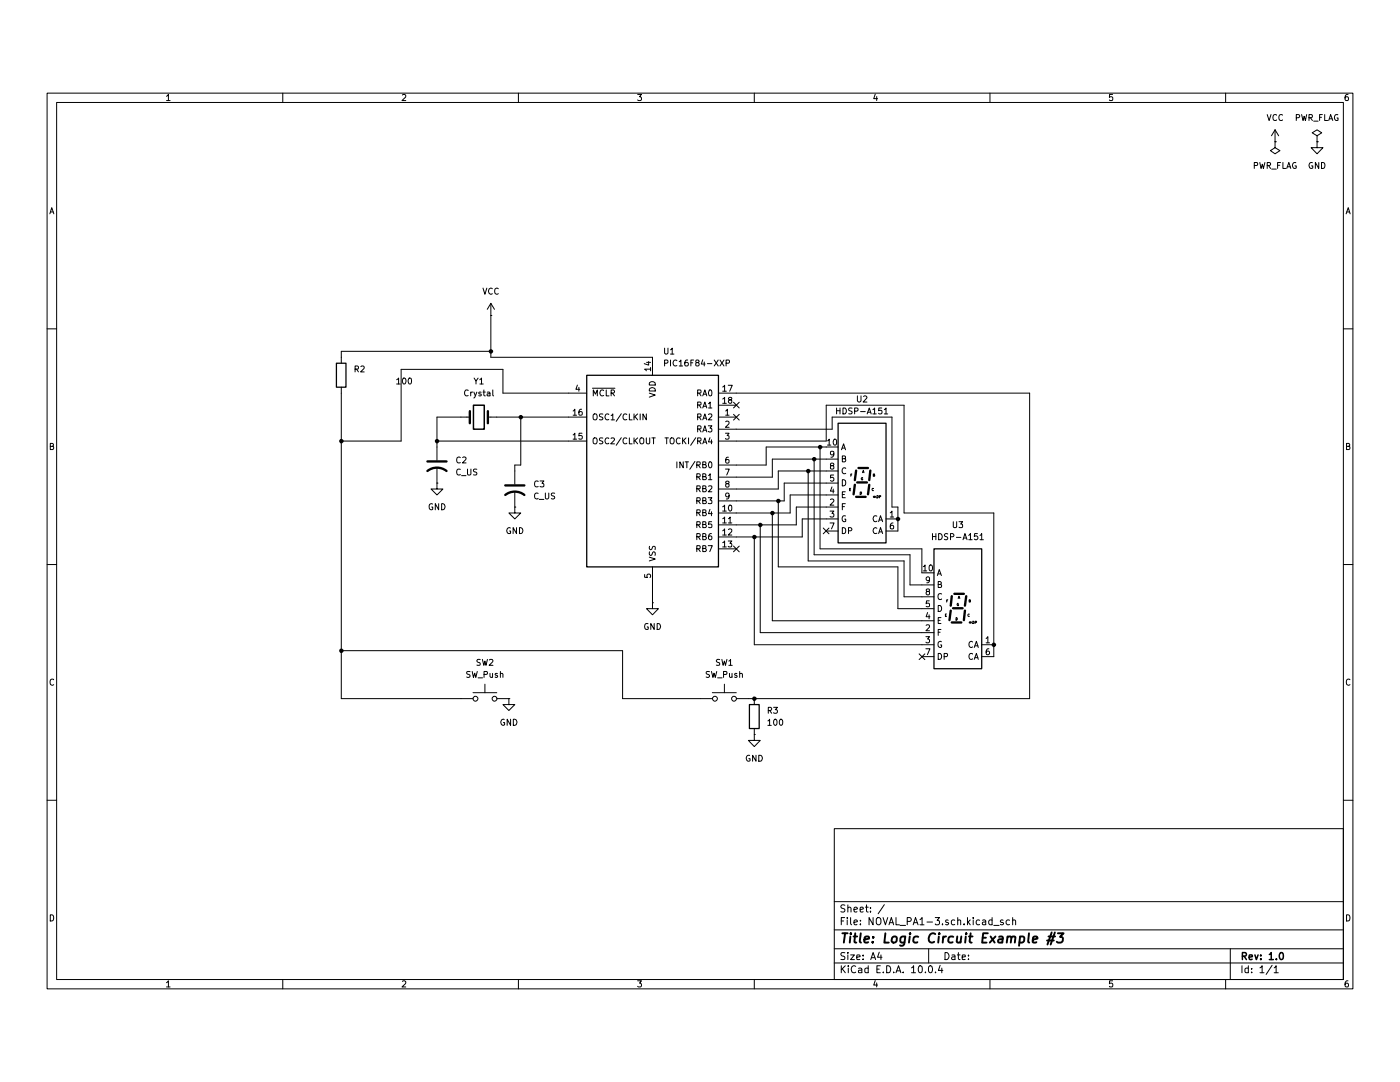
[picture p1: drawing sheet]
(kicad_sch
 (version 20260306)
 (generator "eeschema")
 (generator_version "10.0")
 (paper "A4")
 (title_block
  (title "Logic Circuit Example #3")
  (rev "1.0"))
 (lib_symbols
  (symbol "Device:C_US"
   (pin_numbers (hide yes))
   (pin_names
    (offset 0.254) (hide yes)) (exclude_from_sim no) (in_bom yes) (on_board yes)
   (in_pos_files yes)
   (duplicate_pin_numbers_are_jumpers no)
   (property "Reference" "C" (at 0.635 2.54 0) (show_name no) (do_not_autoplace no) (effects (font (size 1.27 1.27)) (justify left)))
   (property "Value" "C_US" (at 0.635 -2.54 0) (show_name no) (do_not_autoplace no) (effects (font (size 1.27 1.27)) (justify left)))
   (property "Footprint" "" (at 0 0 0) (show_name no) (do_not_autoplace no) (hide yes) (effects (font (size 1.27 1.27))))
   (property "Datasheet" "" (at 0 0 0) (show_name no) (do_not_autoplace no) (hide yes) (effects (font (size 1.27 1.27))))
   (property "Description" "capacitor, US symbol" (at 0 0 0) (show_name no) (do_not_autoplace no) (hide yes) (effects (font (size 1.27 1.27))))
   (symbol "C_US_0_1"
    (polyline (pts (xy -2.032 0.762) (xy 2.032 0.762)) (stroke (width 0.508) (type default)) (fill (type none)))
    (arc (start -2.032 -1.27) (mid 0 -0.5572) (end 2.032 -1.27) (stroke (width 0.508) (type default)) (fill (type none))))
   (symbol "C_US_1_1"
    (pin passive line (at 0 3.81 270) (length 2.794) (name "" (effects (font (size 1.27 1.27)))) (number "1" (effects (font (size 1.27 1.27)))))
    (pin passive line (at 0 -3.81 90) (length 3.302) (name "" (effects (font (size 1.27 1.27)))) (number "2" (effects (font (size 1.27 1.27))))))
   (embedded_fonts no))
  (symbol "Device:Crystal"
   (pin_numbers (hide yes))
   (pin_names
    (offset 1.016) (hide yes)) (exclude_from_sim no) (in_bom yes) (on_board yes)
   (in_pos_files yes)
   (duplicate_pin_numbers_are_jumpers no)
   (property "Reference" "Y" (at 0 3.81 0) (show_name no) (do_not_autoplace no) (effects (font (size 1.27 1.27))))
   (property "Value" "Crystal" (at 0 -3.81 0) (show_name no) (do_not_autoplace no) (effects (font (size 1.27 1.27))))
   (property "Footprint" "" (at 0 0 0) (show_name no) (do_not_autoplace no) (hide yes) (effects (font (size 1.27 1.27))))
   (property "Datasheet" "" (at 0 0 0) (show_name no) (do_not_autoplace no) (hide yes) (effects (font (size 1.27 1.27))))
   (property "Description" "Two pin crystal" (at 0 0 0) (show_name no) (do_not_autoplace no) (hide yes) (effects (font (size 1.27 1.27))))
   (symbol "Crystal_0_1"
    (polyline (pts (xy -2.54 0) (xy -1.905 0)) (stroke (width 0) (type default)) (fill (type none)))
    (polyline (pts (xy -1.905 -1.27) (xy -1.905 1.27)) (stroke (width 0.508) (type default)) (fill (type none)))
    (rectangle (start -1.143 2.54) (end 1.143 -2.54) (stroke (width 0.3048) (type default)) (fill (type none)))
    (polyline (pts (xy 1.905 -1.27) (xy 1.905 1.27)) (stroke (width 0.508) (type default)) (fill (type none)))
    (polyline (pts (xy 2.54 0) (xy 1.905 0)) (stroke (width 0) (type default)) (fill (type none))))
   (symbol "Crystal_1_1"
    (pin passive line (at -3.81 0 0) (length 1.27) (name "1" (effects (font (size 1.27 1.27)))) (number "1" (effects (font (size 1.27 1.27)))))
    (pin passive line (at 3.81 0 180) (length 1.27) (name "2" (effects (font (size 1.27 1.27)))) (number "2" (effects (font (size 1.27 1.27))))))
   (embedded_fonts no))
  (symbol "Device:R"
   (pin_numbers (hide yes))
   (pin_names
    (offset 0)) (exclude_from_sim no) (in_bom yes) (on_board yes)
   (in_pos_files yes)
   (duplicate_pin_numbers_are_jumpers no)
   (property "Reference" "R" (at 2.032 0 90) (show_name no) (do_not_autoplace no) (effects (font (size 1.27 1.27))))
   (property "Value" "R" (at 0 0 90) (show_name no) (do_not_autoplace no) (effects (font (size 1.27 1.27))))
   (property "Footprint" "" (at -1.778 0 90) (show_name no) (do_not_autoplace no) (hide yes) (effects (font (size 1.27 1.27))))
   (property "Datasheet" "" (at 0 0 0) (show_name no) (do_not_autoplace no) (hide yes) (effects (font (size 1.27 1.27))))
   (property "Description" "Resistor" (at 0 0 0) (show_name no) (do_not_autoplace no) (hide yes) (effects (font (size 1.27 1.27))))
   (symbol "R_0_1"
    (rectangle (start -1.016 -2.54) (end 1.016 2.54) (stroke (width 0.254) (type default)) (fill (type none))))
   (symbol "R_1_1"
    (pin passive line (at 0 3.81 270) (length 1.27) (name "" (effects (font (size 1.27 1.27)))) (number "1" (effects (font (size 1.27 1.27)))))
    (pin passive line (at 0 -3.81 90) (length 1.27) (name "" (effects (font (size 1.27 1.27)))) (number "2" (effects (font (size 1.27 1.27))))))
   (embedded_fonts no))
  (symbol "Display_Character:HDSP-A151" (exclude_from_sim no) (in_bom yes) (on_board yes)
   (in_pos_files yes)
   (duplicate_pin_numbers_are_jumpers no)
   (property "Reference" "U" (at -3.81 13.97 0) (show_name no) (do_not_autoplace no) (effects (font (size 1.27 1.27))))
   (property "Value" "HDSP-A151" (at 6.35 13.97 0) (show_name no) (do_not_autoplace no) (effects (font (size 1.27 1.27))))
   (property "Footprint" "Display_7Segment:HDSP-A151" (at 0 -13.97 0) (show_name no) (do_not_autoplace no) (hide yes) (effects (font (size 1.27 1.27))))
   (property "Datasheet" "https://docs.broadcom.com/docs/AV02-2553EN" (at -12.7 13.97 0) (show_name no) (do_not_autoplace no) (hide yes) (effects (font (size 1.27 1.27))))
   (property "Description" "One digit 7 segment red, common anode" (at 0 0 0) (show_name no) (do_not_autoplace no) (hide yes) (effects (font (size 1.27 1.27))))
   (symbol "HDSP-A151_1_0"
    (text "E" (at -2.54 -1.397 0) (effects (font (size 0.508 0.508))))
    (text "F" (at -2.286 1.651 0) (effects (font (size 0.508 0.508))))
    (text "D" (at -0.254 -2.159 0) (effects (font (size 0.508 0.508))))
    (text "G" (at 0 0.889 0) (effects (font (size 0.508 0.508))))
    (text "A" (at 0.254 2.413 0) (effects (font (size 0.508 0.508))))
    (text "C" (at 2.286 -1.397 0) (effects (font (size 0.508 0.508))))
    (text "B" (at 2.54 1.651 0) (effects (font (size 0.508 0.508))))
    (text "DP" (at 3.556 -2.921 0) (effects (font (size 0.508 0.508)))))
   (symbol "HDSP-A151_1_1"
    (rectangle (start -5.08 12.7) (end 5.08 -12.7) (stroke (width 0.254) (type default)) (fill (type background)))
    (polyline (pts (xy -1.524 -0.381) (xy -1.778 -2.413)) (stroke (width 0.508) (type default)) (fill (type none)))
    (polyline (pts (xy -1.27 2.667) (xy -1.524 0.635)) (stroke (width 0.508) (type default)) (fill (type none)))
    (polyline (pts (xy -1.27 -2.921) (xy 0.762 -2.921)) (stroke (width 0.508) (type default)) (fill (type none)))
    (polyline (pts (xy -1.016 0.127) (xy 1.016 0.127)) (stroke (width 0.508) (type default)) (fill (type none)))
    (polyline (pts (xy -0.762 3.175) (xy 1.27 3.175)) (stroke (width 0.508) (type default)) (fill (type none)))
    (polyline (pts (xy 1.524 -0.381) (xy 1.27 -2.413)) (stroke (width 0.508) (type default)) (fill (type none)))
    (polyline (pts (xy 1.778 2.667) (xy 1.524 0.635)) (stroke (width 0.508) (type default)) (fill (type none)))
    (polyline (pts (xy 2.54 -2.921) (xy 2.54 -2.921)) (stroke (width 0.508) (type default)) (fill (type none)))
    (pin input line (at 7.62 -7.62 180) (length 2.54) (name "CA" (effects (font (size 1.27 1.27)))) (number "1" (effects (font (size 1.27 1.27)))))
    (pin input line (at -7.62 -5.08 0) (length 2.54) (name "F" (effects (font (size 1.27 1.27)))) (number "2" (effects (font (size 1.27 1.27)))))
    (pin input line (at -7.62 -7.62 0) (length 2.54) (name "G" (effects (font (size 1.27 1.27)))) (number "3" (effects (font (size 1.27 1.27)))))
    (pin input line (at -7.62 -2.54 0) (length 2.54) (name "E" (effects (font (size 1.27 1.27)))) (number "4" (effects (font (size 1.27 1.27)))))
    (pin input line (at -7.62 0 0) (length 2.54) (name "D" (effects (font (size 1.27 1.27)))) (number "5" (effects (font (size 1.27 1.27)))))
    (pin input line (at 7.62 -10.16 180) (length 2.54) (name "CA" (effects (font (size 1.27 1.27)))) (number "6" (effects (font (size 1.27 1.27)))))
    (pin input line (at -7.62 -10.16 0) (length 2.54) (name "DP" (effects (font (size 1.27 1.27)))) (number "7" (effects (font (size 1.27 1.27)))))
    (pin input line (at -7.62 2.54 0) (length 2.54) (name "C" (effects (font (size 1.27 1.27)))) (number "8" (effects (font (size 1.27 1.27)))))
    (pin input line (at -7.62 5.08 0) (length 2.54) (name "B" (effects (font (size 1.27 1.27)))) (number "9" (effects (font (size 1.27 1.27)))))
    (pin input line (at -7.62 7.62 0) (length 2.54) (name "A" (effects (font (size 1.27 1.27)))) (number "10" (effects (font (size 1.27 1.27))))))
   (embedded_fonts no))
  (symbol "MCU_Microchip_PIC16:PIC16F84-XXP"
   (pin_names
    (offset 1.016)) (exclude_from_sim no) (in_bom yes) (on_board yes)
   (in_pos_files yes)
   (duplicate_pin_numbers_are_jumpers no)
   (property "Reference" "U" (at 2.54 22.86 0) (show_name no) (do_not_autoplace no) (effects (font (size 1.27 1.27)) (justify left)))
   (property "Value" "PIC16F84-XXP" (at 2.54 20.32 0) (show_name no) (do_not_autoplace no) (effects (font (size 1.27 1.27)) (justify left)))
   (property "Footprint" "" (at 0 0 0) (show_name no) (do_not_autoplace no) (hide yes) (effects (font (size 1.27 1.27)
    (italic yes))))
   (property "Datasheet" "http://ww1.microchip.com/downloads/en/DeviceDoc/30430c.pdf" (at 0 0 0) (show_name no) (do_not_autoplace no) (hide yes) (effects (font (size 1.27 1.27))))
   (property "Description" "PIC16F84, 1K Flash, 68B SRAM, 64B EEPROM, DIP18" (at 0 0 0) (show_name no) (do_not_autoplace no) (hide yes) (effects (font (size 1.27 1.27))))
   (symbol "PIC16F84-XXP_0_1"
    (rectangle (start -13.97 19.05) (end 13.97 -21.59) (stroke (width 0.254) (type default)) (fill (type background))))
   (symbol "PIC16F84-XXP_1_1"
    (pin bidirectional line (at 17.78 10.16 180) (length 3.81) (name "RA2" (effects (font (size 1.27 1.27)))) (number "1" (effects (font (size 1.27 1.27)))))
    (pin bidirectional line (at 17.78 7.62 180) (length 3.81) (name "RA3" (effects (font (size 1.27 1.27)))) (number "2" (effects (font (size 1.27 1.27)))))
    (pin bidirectional line (at 17.78 5.08 180) (length 3.81) (name "TOCKI/RA4" (effects (font (size 1.27 1.27)))) (number "3" (effects (font (size 1.27 1.27)))))
    (pin input line (at -17.78 15.24 0) (length 3.81) (name "~{MCLR}" (effects (font (size 1.27 1.27)))) (number "4" (effects (font (size 1.27 1.27)))))
    (pin power_in line (at 0 -25.4 90) (length 3.81) (name "VSS" (effects (font (size 1.27 1.27)))) (number "5" (effects (font (size 1.27 1.27)))))
    (pin bidirectional line (at 17.78 0 180) (length 3.81) (name "INT/RB0" (effects (font (size 1.27 1.27)))) (number "6" (effects (font (size 1.27 1.27)))))
    (pin bidirectional line (at 17.78 -2.54 180) (length 3.81) (name "RB1" (effects (font (size 1.27 1.27)))) (number "7" (effects (font (size 1.27 1.27)))))
    (pin bidirectional line (at 17.78 -5.08 180) (length 3.81) (name "RB2" (effects (font (size 1.27 1.27)))) (number "8" (effects (font (size 1.27 1.27)))))
    (pin bidirectional line (at 17.78 -7.62 180) (length 3.81) (name "RB3" (effects (font (size 1.27 1.27)))) (number "9" (effects (font (size 1.27 1.27)))))
    (pin bidirectional line (at 17.78 -10.16 180) (length 3.81) (name "RB4" (effects (font (size 1.27 1.27)))) (number "10" (effects (font (size 1.27 1.27)))))
    (pin bidirectional line (at 17.78 -12.7 180) (length 3.81) (name "RB5" (effects (font (size 1.27 1.27)))) (number "11" (effects (font (size 1.27 1.27)))))
    (pin bidirectional line (at 17.78 -15.24 180) (length 3.81) (name "RB6" (effects (font (size 1.27 1.27)))) (number "12" (effects (font (size 1.27 1.27)))))
    (pin bidirectional line (at 17.78 -17.78 180) (length 3.81) (name "RB7" (effects (font (size 1.27 1.27)))) (number "13" (effects (font (size 1.27 1.27)))))
    (pin power_in line (at 0 22.86 270) (length 3.81) (name "VDD" (effects (font (size 1.27 1.27)))) (number "14" (effects (font (size 1.27 1.27)))))
    (pin output line (at -17.78 5.08 0) (length 3.81) (name "OSC2/CLKOUT" (effects (font (size 1.27 1.27)))) (number "15" (effects (font (size 1.27 1.27)))))
    (pin input line (at -17.78 10.16 0) (length 3.81) (name "OSC1/CLKIN" (effects (font (size 1.27 1.27)))) (number "16" (effects (font (size 1.27 1.27)))))
    (pin bidirectional line (at 17.78 15.24 180) (length 3.81) (name "RA0" (effects (font (size 1.27 1.27)))) (number "17" (effects (font (size 1.27 1.27)))))
    (pin bidirectional line (at 17.78 12.7 180) (length 3.81) (name "RA1" (effects (font (size 1.27 1.27)))) (number "18" (effects (font (size 1.27 1.27))))))
   (embedded_fonts no))
  (symbol "Switch:SW_Push"
   (pin_numbers (hide yes))
   (pin_names
    (offset 1.016) (hide yes)) (exclude_from_sim no) (in_bom yes) (on_board yes)
   (in_pos_files yes)
   (duplicate_pin_numbers_are_jumpers no)
   (property "Reference" "SW" (at 1.27 2.54 0) (show_name no) (do_not_autoplace no) (effects (font (size 1.27 1.27)) (justify left)))
   (property "Value" "SW_Push" (at 0 -1.524 0) (show_name no) (do_not_autoplace no) (effects (font (size 1.27 1.27))))
   (property "Footprint" "" (at 0 5.08 0) (show_name no) (do_not_autoplace no) (hide yes) (effects (font (size 1.27 1.27))))
   (property "Datasheet" "" (at 0 5.08 0) (show_name no) (do_not_autoplace no) (hide yes) (effects (font (size 1.27 1.27))))
   (property "Description" "Push button switch, generic, two pins" (at 0 0 0) (show_name no) (do_not_autoplace no) (hide yes) (effects (font (size 1.27 1.27))))
   (symbol "SW_Push_0_1"
    (circle (center -2.032 0) (radius 0.508) (stroke (width 0) (type default)) (fill (type none)))
    (polyline (pts (xy 0 1.27) (xy 0 3.048)) (stroke (width 0) (type default)) (fill (type none)))
    (circle (center 2.032 0) (radius 0.508) (stroke (width 0) (type default)) (fill (type none)))
    (polyline (pts (xy 2.54 1.27) (xy -2.54 1.27)) (stroke (width 0) (type default)) (fill (type none)))
    (pin passive line (at -5.08 0 0) (length 2.54) (name "1" (effects (font (size 1.27 1.27)))) (number "1" (effects (font (size 1.27 1.27)))))
    (pin passive line (at 5.08 0 180) (length 2.54) (name "2" (effects (font (size 1.27 1.27)))) (number "2" (effects (font (size 1.27 1.27))))))
   (embedded_fonts no))
  (symbol "power:GND"
   (power global)
   (pin_numbers (hide yes))
   (pin_names
    (offset 0) (hide yes)) (exclude_from_sim no) (in_bom yes) (on_board yes)
   (in_pos_files yes)
   (duplicate_pin_numbers_are_jumpers no)
   (property "Reference" "#PWR" (at 0 -6.35 0) (show_name no) (do_not_autoplace no) (hide yes) (effects (font (size 1.27 1.27))))
   (property "Value" "GND" (at 0 -3.81 0) (show_name no) (do_not_autoplace no) (effects (font (size 1.27 1.27))))
   (property "Footprint" "" (at 0 0 0) (show_name no) (do_not_autoplace no) (hide yes) (effects (font (size 1.27 1.27))))
   (property "Datasheet" "" (at 0 0 0) (show_name no) (do_not_autoplace no) (hide yes) (effects (font (size 1.27 1.27))))
   (property "Description" "Power symbol creates a global label with name \"GND\" , ground" (at 0 0 0) (show_name no) (do_not_autoplace no) (hide yes) (effects (font (size 1.27 1.27))))
   (symbol "GND_0_1"
    (polyline (pts (xy 0 0) (xy 0 -1.27) (xy 1.27 -1.27) (xy 0 -2.54) (xy -1.27 -1.27) (xy 0 -1.27)) (stroke (width 0) (type default)) (fill (type none))))
   (symbol "GND_1_1"
    (pin power_in line (at 0 0 270) (length 0) (name "" (effects (font (size 1.27 1.27)))) (number "1" (effects (font (size 1.27 1.27))))))
   (embedded_fonts no))
  (symbol "power:PWR_FLAG"
   (power global)
   (pin_numbers (hide yes))
   (pin_names
    (offset 0) (hide yes)) (exclude_from_sim no) (in_bom yes) (on_board yes)
   (in_pos_files yes)
   (duplicate_pin_numbers_are_jumpers no)
   (property "Reference" "#FLG" (at 0 1.905 0) (show_name no) (do_not_autoplace no) (hide yes) (effects (font (size 1.27 1.27))))
   (property "Value" "PWR_FLAG" (at 0 3.81 0) (show_name no) (do_not_autoplace no) (effects (font (size 1.27 1.27))))
   (property "Footprint" "" (at 0 0 0) (show_name no) (do_not_autoplace no) (hide yes) (effects (font (size 1.27 1.27))))
   (property "Datasheet" "" (at 0 0 0) (show_name no) (do_not_autoplace no) (hide yes) (effects (font (size 1.27 1.27))))
   (property "Description" "Special symbol for telling ERC where power comes from" (at 0 0 0) (show_name no) (do_not_autoplace no) (hide yes) (effects (font (size 1.27 1.27))))
   (symbol "PWR_FLAG_0_0"
    (pin power_out line (at 0 0 90) (length 0) (name "" (effects (font (size 1.27 1.27)))) (number "1" (effects (font (size 1.27 1.27))))))
   (symbol "PWR_FLAG_0_1"
    (polyline (pts (xy 0 0) (xy 0 1.27) (xy -1.016 1.905) (xy 0 2.54) (xy 1.016 1.905) (xy 0 1.27)) (stroke (width 0) (type default)) (fill (type none))))
   (embedded_fonts no))
  (symbol "power:VCC"
   (power global)
   (pin_numbers (hide yes))
   (pin_names
    (offset 0) (hide yes)) (exclude_from_sim no) (in_bom yes) (on_board yes)
   (in_pos_files yes)
   (duplicate_pin_numbers_are_jumpers no)
   (property "Reference" "#PWR" (at 0 -3.81 0) (show_name no) (do_not_autoplace no) (hide yes) (effects (font (size 1.27 1.27))))
   (property "Value" "VCC" (at 0 3.556 0) (show_name no) (do_not_autoplace no) (effects (font (size 1.27 1.27))))
   (property "Footprint" "" (at 0 0 0) (show_name no) (do_not_autoplace no) (hide yes) (effects (font (size 1.27 1.27))))
   (property "Datasheet" "" (at 0 0 0) (show_name no) (do_not_autoplace no) (hide yes) (effects (font (size 1.27 1.27))))
   (property "Description" "Power symbol creates a global label with name \"VCC\"" (at 0 0 0) (show_name no) (do_not_autoplace no) (hide yes) (effects (font (size 1.27 1.27))))
   (symbol "VCC_0_1"
    (polyline (pts (xy -0.762 1.27) (xy 0 2.54)) (stroke (width 0) (type default)) (fill (type none)))
    (polyline (pts (xy 0 2.54) (xy 0.762 1.27)) (stroke (width 0) (type default)) (fill (type none)))
    (polyline (pts (xy 0 0) (xy 0 2.54)) (stroke (width 0) (type default)) (fill (type none))))
   (symbol "VCC_1_1"
    (pin power_in line (at 0 0 90) (length 0) (name "" (effects (font (size 1.27 1.27)))) (number "1" (effects (font (size 1.27 1.27))))))
   (embedded_fonts no)))
 (junction
  (at 160.02 138.43)
  (diameter 0)
  (color 0 0 0 0))
 (junction
  (at 171.45 90.17)
  (diameter 0)
  (color 0 0 0 0))
 (junction
  (at 160.02 104.14)
  (diameter 0)
  (color 0 0 0 0))
 (junction
  (at 72.39 128.27)
  (diameter 0)
  (color 0 0 0 0))
 (junction
  (at 92.71 83.82)
  (diameter 0)
  (color 0 0 0 0))
 (junction
  (at 190.5 100.33)
  (diameter 0)
  (color 0 0 0 0))
 (junction
  (at 72.39 83.82)
  (diameter 0)
  (color 0 0 0 0))
 (junction
  (at 165.1 96.52)
  (diameter 0)
  (color 0 0 0 0))
 (junction
  (at 163.83 99.06)
  (diameter 0)
  (color 0 0 0 0))
 (junction
  (at 161.29 101.6)
  (diameter 0)
  (color 0 0 0 0))
 (junction
  (at 172.72 87.63)
  (diameter 0)
  (color 0 0 0 0))
 (junction
  (at 104.14 64.77)
  (diameter 0)
  (color 0 0 0 0))
 (junction
  (at 110.49 78.74)
  (diameter 0)
  (color 0 0 0 0))
 (junction
  (at 210.82 127)
  (diameter 0)
  (color 0 0 0 0))
 (junction
  (at 173.99 85.09)
  (diameter 0)
  (color 0 0 0 0))
 (no_connect
  (at 195.58 129.54))
 (no_connect
  (at 156.21 78.74))
 (no_connect
  (at 156.21 106.68))
 (no_connect
  (at 175.26 102.87))
 (no_connect
  (at 156.21 76.2))
 (wire
  (pts (xy 156.21 81.28) (xy 176.53 81.28))
  (stroke (width 0) (type default)))
 (wire
  (pts (xy 210.82 127) (xy 210.82 129.54))
  (stroke (width 0) (type default)))
 (wire
  (pts (xy 193.04 114.3) (xy 193.04 107.95))
  (stroke (width 0) (type default)))
 (wire
  (pts (xy 175.26 92.71) (xy 166.37 92.71))
  (stroke (width 0) (type default)))
 (wire
  (pts (xy 163.83 121.92) (xy 163.83 99.06))
  (stroke (width 0) (type default)))
 (wire
  (pts (xy 175.26 76.2) (xy 175.26 83.82))
  (stroke (width 0) (type default)))
 (wire
  (pts (xy 210.82 127) (xy 210.82 99.06))
  (stroke (width 0) (type default)))
 (wire
  (pts (xy 132.08 128.27) (xy 72.39 128.27))
  (stroke (width 0) (type default)))
 (wire
  (pts (xy 97.79 78.74) (xy 92.71 78.74))
  (stroke (width 0) (type default)))
 (wire
  (pts (xy 190.5 102.87) (xy 190.5 100.33))
  (stroke (width 0) (type default)))
 (wire
  (pts (xy 172.72 107.95) (xy 172.72 87.63))
  (stroke (width 0) (type default)))
 (wire
  (pts (xy 166.37 92.71) (xy 166.37 96.52))
  (stroke (width 0) (type default)))
 (wire
  (pts (xy 106.68 73.66) (xy 106.68 68.58))
  (stroke (width 0) (type default)))
 (wire
  (pts (xy 171.45 90.17) (xy 175.26 90.17))
  (stroke (width 0) (type default)))
 (wire
  (pts (xy 190.5 110.49) (xy 165.1 110.49))
  (stroke (width 0) (type default)))
 (wire
  (pts (xy 163.83 91.44) (xy 163.83 87.63))
  (stroke (width 0) (type default)))
 (wire
  (pts (xy 172.72 87.63) (xy 175.26 87.63))
  (stroke (width 0) (type default)))
 (wire
  (pts (xy 167.64 99.06) (xy 167.64 95.25))
  (stroke (width 0) (type default)))
 (wire
  (pts (xy 156.21 101.6) (xy 161.29 101.6))
  (stroke (width 0) (type default)))
 (wire
  (pts (xy 156.21 104.14) (xy 160.02 104.14))
  (stroke (width 0) (type default)))
 (wire
  (pts (xy 191.77 116.84) (xy 191.77 109.22))
  (stroke (width 0) (type default)))
 (wire
  (pts (xy 160.02 127) (xy 160.02 104.14))
  (stroke (width 0) (type default)))
 (wire
  (pts (xy 106.68 68.58) (xy 85.09 68.58))
  (stroke (width 0) (type default)))
 (wire
  (pts (xy 162.56 88.9) (xy 162.56 85.09))
  (stroke (width 0) (type default)))
 (wire
  (pts (xy 193.04 107.95) (xy 172.72 107.95))
  (stroke (width 0) (type default)))
 (wire
  (pts (xy 92.71 83.82) (xy 92.71 85.09))
  (stroke (width 0) (type default)))
 (wire
  (pts (xy 218.44 138.43) (xy 160.02 138.43))
  (stroke (width 0) (type default)))
 (wire
  (pts (xy 191.77 109.22) (xy 171.45 109.22))
  (stroke (width 0) (type default)))
 (wire
  (pts (xy 160.02 138.43) (xy 158.75 138.43))
  (stroke (width 0) (type default)))
 (wire
  (pts (xy 175.26 83.82) (xy 156.21 83.82))
  (stroke (width 0) (type default)))
 (wire
  (pts (xy 138.43 114.3) (xy 138.43 118.11))
  (stroke (width 0) (type default)))
 (wire
  (pts (xy 104.14 66.04) (xy 104.14 64.77))
  (stroke (width 0) (type default)))
 (wire
  (pts (xy 72.39 66.04) (xy 72.39 64.77))
  (stroke (width 0) (type default)))
 (wire
  (pts (xy 156.21 91.44) (xy 163.83 91.44))
  (stroke (width 0) (type default)))
 (wire
  (pts (xy 161.29 124.46) (xy 161.29 101.6))
  (stroke (width 0) (type default)))
 (wire
  (pts (xy 72.39 128.27) (xy 72.39 138.43))
  (stroke (width 0) (type default)))
 (wire
  (pts (xy 173.99 106.68) (xy 173.99 85.09))
  (stroke (width 0) (type default)))
 (wire
  (pts (xy 72.39 64.77) (xy 104.14 64.77))
  (stroke (width 0) (type default)))
 (wire
  (pts (xy 138.43 66.04) (xy 104.14 66.04))
  (stroke (width 0) (type default)))
 (wire
  (pts (xy 195.58 119.38) (xy 190.5 119.38))
  (stroke (width 0) (type default)))
 (wire
  (pts (xy 195.58 127) (xy 160.02 127))
  (stroke (width 0) (type default)))
 (wire
  (pts (xy 165.1 110.49) (xy 165.1 96.52))
  (stroke (width 0) (type default)))
 (wire
  (pts (xy 195.58 124.46) (xy 161.29 124.46))
  (stroke (width 0) (type default)))
 (wire
  (pts (xy 195.58 111.76) (xy 195.58 106.68))
  (stroke (width 0) (type default)))
 (wire
  (pts (xy 165.1 93.98) (xy 165.1 90.17))
  (stroke (width 0) (type default)))
 (wire
  (pts (xy 191.77 76.2) (xy 175.26 76.2))
  (stroke (width 0) (type default)))
 (wire
  (pts (xy 132.08 138.43) (xy 132.08 128.27))
  (stroke (width 0) (type default)))
 (wire
  (pts (xy 92.71 78.74) (xy 92.71 83.82))
  (stroke (width 0) (type default)))
 (wire
  (pts (xy 195.58 106.68) (xy 173.99 106.68))
  (stroke (width 0) (type default)))
 (wire
  (pts (xy 218.44 73.66) (xy 218.44 138.43))
  (stroke (width 0) (type default)))
 (wire
  (pts (xy 104.14 64.77) (xy 104.14 57.15))
  (stroke (width 0) (type default)))
 (wire
  (pts (xy 163.83 99.06) (xy 167.64 99.06))
  (stroke (width 0) (type default)))
 (wire
  (pts (xy 120.65 83.82) (xy 92.71 83.82))
  (stroke (width 0) (type default)))
 (wire
  (pts (xy 72.39 138.43) (xy 97.79 138.43))
  (stroke (width 0) (type default)))
 (wire
  (pts (xy 110.49 78.74) (xy 120.65 78.74))
  (stroke (width 0) (type default)))
 (wire
  (pts (xy 72.39 83.82) (xy 72.39 128.27))
  (stroke (width 0) (type default)))
 (wire
  (pts (xy 168.91 97.79) (xy 175.26 97.79))
  (stroke (width 0) (type default)))
 (wire
  (pts (xy 170.18 104.14) (xy 170.18 100.33))
  (stroke (width 0) (type default)))
 (wire
  (pts (xy 109.22 88.9) (xy 109.22 90.17))
  (stroke (width 0) (type default)))
 (wire
  (pts (xy 168.91 101.6) (xy 168.91 97.79))
  (stroke (width 0) (type default)))
 (wire
  (pts (xy 166.37 96.52) (xy 165.1 96.52))
  (stroke (width 0) (type default)))
 (wire
  (pts (xy 156.21 88.9) (xy 162.56 88.9))
  (stroke (width 0) (type default)))
 (wire
  (pts (xy 110.49 78.74) (xy 110.49 88.9))
  (stroke (width 0) (type default)))
 (wire
  (pts (xy 163.83 87.63) (xy 172.72 87.63))
  (stroke (width 0) (type default)))
 (wire
  (pts (xy 148.59 138.43) (xy 132.08 138.43))
  (stroke (width 0) (type default)))
 (wire
  (pts (xy 210.82 99.06) (xy 191.77 99.06))
  (stroke (width 0) (type default)))
 (wire
  (pts (xy 176.53 78.74) (xy 176.53 81.28))
  (stroke (width 0) (type default)))
 (wire
  (pts (xy 190.5 100.33) (xy 190.5 97.79))
  (stroke (width 0) (type default)))
 (wire
  (pts (xy 85.09 68.58) (xy 85.09 83.82))
  (stroke (width 0) (type default)))
 (wire
  (pts (xy 173.99 85.09) (xy 175.26 85.09))
  (stroke (width 0) (type default)))
 (wire
  (pts (xy 110.49 88.9) (xy 109.22 88.9))
  (stroke (width 0) (type default)))
 (wire
  (pts (xy 156.21 93.98) (xy 165.1 93.98))
  (stroke (width 0) (type default)))
 (wire
  (pts (xy 189.23 97.79) (xy 189.23 78.74))
  (stroke (width 0) (type default)))
 (wire
  (pts (xy 218.44 73.66) (xy 156.21 73.66))
  (stroke (width 0) (type default)))
 (wire
  (pts (xy 161.29 101.6) (xy 168.91 101.6))
  (stroke (width 0) (type default)))
 (wire
  (pts (xy 191.77 99.06) (xy 191.77 76.2))
  (stroke (width 0) (type default)))
 (wire
  (pts (xy 195.58 121.92) (xy 163.83 121.92))
  (stroke (width 0) (type default)))
 (wire
  (pts (xy 170.18 100.33) (xy 175.26 100.33))
  (stroke (width 0) (type default)))
 (wire
  (pts (xy 195.58 116.84) (xy 191.77 116.84))
  (stroke (width 0) (type default)))
 (wire
  (pts (xy 105.41 78.74) (xy 110.49 78.74))
  (stroke (width 0) (type default)))
 (wire
  (pts (xy 165.1 90.17) (xy 171.45 90.17))
  (stroke (width 0) (type default)))
 (wire
  (pts (xy 162.56 85.09) (xy 173.99 85.09))
  (stroke (width 0) (type default)))
 (wire
  (pts (xy 85.09 83.82) (xy 72.39 83.82))
  (stroke (width 0) (type default)))
 (wire
  (pts (xy 120.65 73.66) (xy 106.68 73.66))
  (stroke (width 0) (type default)))
 (wire
  (pts (xy 160.02 104.14) (xy 170.18 104.14))
  (stroke (width 0) (type default)))
 (wire
  (pts (xy 72.39 73.66) (xy 72.39 83.82))
  (stroke (width 0) (type default)))
 (wire
  (pts (xy 195.58 114.3) (xy 193.04 114.3))
  (stroke (width 0) (type default)))
 (wire
  (pts (xy 190.5 119.38) (xy 190.5 110.49))
  (stroke (width 0) (type default)))
 (wire
  (pts (xy 165.1 96.52) (xy 156.21 96.52))
  (stroke (width 0) (type default)))
 (wire
  (pts (xy 171.45 90.17) (xy 171.45 109.22))
  (stroke (width 0) (type default)))
 (wire
  (pts (xy 156.21 99.06) (xy 163.83 99.06))
  (stroke (width 0) (type default)))
 (wire
  (pts (xy 189.23 78.74) (xy 176.53 78.74))
  (stroke (width 0) (type default)))
 (wire
  (pts (xy 167.64 95.25) (xy 175.26 95.25))
  (stroke (width 0) (type default)))
 (wire
  (pts (xy 190.5 97.79) (xy 189.23 97.79))
  (stroke (width 0) (type default)))
 (symbol
  (lib_id "power:GND")
  (at 92.71 92.71 0)
  (unit 1)
  (body_style 1)
  (exclude_from_sim no)
  (in_bom yes)
  (on_board yes)
  (in_pos_files yes)
  (dnp no)
  (fields_autoplaced yes)
  (property "Reference" "#PWR05" (at 92.71 99.06 0) (hide yes) (show_name no) (do_not_autoplace no) (effects (font (size 1.27 1.27))))
  (property "Value" "GND" (at 92.71 97.79 0) (show_name no) (do_not_autoplace no) (effects (font (size 1.27 1.27))))
  (property "Footprint" "" (at 92.71 92.71 0) (hide yes) (show_name no) (do_not_autoplace no) (effects (font (size 1.27 1.27))))
  (property "Datasheet" "" (at 92.71 92.71 0) (hide yes) (show_name no) (do_not_autoplace no) (effects (font (size 1.27 1.27))))
  (property "Description" "Power symbol creates a global label with name \"GND\" , ground" (at 92.71 92.71 0) (hide yes) (show_name no) (do_not_autoplace no) (effects (font (size 1.27 1.27))))
  (pin "1"))
 (symbol
  (lib_id "Device:R")
  (at 160.02 142.24 0)
  (unit 1)
  (body_style 1)
  (exclude_from_sim no)
  (in_bom yes)
  (on_board yes)
  (in_pos_files yes)
  (dnp no)
  (fields_autoplaced yes)
  (property "Reference" "R3" (at 162.56 140.9699 0) (show_name no) (do_not_autoplace no) (effects (font (size 1.27 1.27)) (justify left)))
  (property "Value" "100" (at 162.56 143.5099 0) (show_name no) (do_not_autoplace no) (effects (font (size 1.27 1.27)) (justify left)))
  (property "Footprint" "" (at 158.242 142.24 90) (hide yes) (show_name no) (do_not_autoplace no) (effects (font (size 1.27 1.27))))
  (property "Datasheet" "" (at 160.02 142.24 0) (hide yes) (show_name no) (do_not_autoplace no) (effects (font (size 1.27 1.27))))
  (property "Description" "Resistor" (at 160.02 142.24 0) (hide yes) (show_name no) (do_not_autoplace no) (effects (font (size 1.27 1.27))))
  (pin "2")
  (pin "1"))
 (symbol
  (lib_id "power:GND")
  (at 107.95 138.43 0)
  (unit 1)
  (body_style 1)
  (exclude_from_sim no)
  (in_bom yes)
  (on_board yes)
  (in_pos_files yes)
  (dnp no)
  (fields_autoplaced yes)
  (property "Reference" "#PWR06" (at 107.95 144.78 0) (hide yes) (show_name no) (do_not_autoplace no) (effects (font (size 1.27 1.27))))
  (property "Value" "GND" (at 107.95 143.51 0) (show_name no) (do_not_autoplace no) (effects (font (size 1.27 1.27))))
  (property "Footprint" "" (at 107.95 138.43 0) (hide yes) (show_name no) (do_not_autoplace no) (effects (font (size 1.27 1.27))))
  (property "Datasheet" "" (at 107.95 138.43 0) (hide yes) (show_name no) (do_not_autoplace no) (effects (font (size 1.27 1.27))))
  (property "Description" "Power symbol creates a global label with name \"GND\" , ground" (at 107.95 138.43 0) (hide yes) (show_name no) (do_not_autoplace no) (effects (font (size 1.27 1.27))))
  (pin "1"))
 (symbol
  (lib_id "power:GND")
  (at 109.22 97.79 0)
  (unit 1)
  (body_style 1)
  (exclude_from_sim no)
  (in_bom yes)
  (on_board yes)
  (in_pos_files yes)
  (dnp no)
  (fields_autoplaced yes)
  (property "Reference" "#PWR04" (at 109.22 104.14 0) (hide yes) (show_name no) (do_not_autoplace no) (effects (font (size 1.27 1.27))))
  (property "Value" "GND" (at 109.22 102.87 0) (show_name no) (do_not_autoplace no) (effects (font (size 1.27 1.27))))
  (property "Footprint" "" (at 109.22 97.79 0) (hide yes) (show_name no) (do_not_autoplace no) (effects (font (size 1.27 1.27))))
  (property "Datasheet" "" (at 109.22 97.79 0) (hide yes) (show_name no) (do_not_autoplace no) (effects (font (size 1.27 1.27))))
  (property "Description" "Power symbol creates a global label with name \"GND\" , ground" (at 109.22 97.79 0) (hide yes) (show_name no) (do_not_autoplace no) (effects (font (size 1.27 1.27))))
  (pin "1"))
 (symbol
  (lib_id "power:GND")
  (at 138.43 118.11 0)
  (unit 1)
  (body_style 1)
  (exclude_from_sim no)
  (in_bom yes)
  (on_board yes)
  (in_pos_files yes)
  (dnp no)
  (fields_autoplaced yes)
  (property "Reference" "#PWR07" (at 138.43 124.46 0) (hide yes) (show_name no) (do_not_autoplace no) (effects (font (size 1.27 1.27))))
  (property "Value" "GND" (at 138.43 123.19 0) (show_name no) (do_not_autoplace no) (effects (font (size 1.27 1.27))))
  (property "Footprint" "" (at 138.43 118.11 0) (hide yes) (show_name no) (do_not_autoplace no) (effects (font (size 1.27 1.27))))
  (property "Datasheet" "" (at 138.43 118.11 0) (hide yes) (show_name no) (do_not_autoplace no) (effects (font (size 1.27 1.27))))
  (property "Description" "Power symbol creates a global label with name \"GND\" , ground" (at 138.43 118.11 0) (hide yes) (show_name no) (do_not_autoplace no) (effects (font (size 1.27 1.27))))
  (pin "1"))
 (symbol
  (lib_id "Switch:SW_Push")
  (at 153.67 138.43 0)
  (unit 1)
  (body_style 1)
  (exclude_from_sim no)
  (in_bom yes)
  (on_board yes)
  (in_pos_files yes)
  (dnp no)
  (fields_autoplaced yes)
  (property "Reference" "SW1" (at 153.67 130.81 0) (show_name no) (do_not_autoplace no) (effects (font (size 1.27 1.27))))
  (property "Value" "SW_Push" (at 153.67 133.35 0) (show_name no) (do_not_autoplace no) (effects (font (size 1.27 1.27))))
  (property "Footprint" "" (at 153.67 133.35 0) (hide yes) (show_name no) (do_not_autoplace no) (effects (font (size 1.27 1.27))))
  (property "Datasheet" "" (at 153.67 133.35 0) (hide yes) (show_name no) (do_not_autoplace no) (effects (font (size 1.27 1.27))))
  (property "Description" "Push button switch, generic, two pins" (at 153.67 138.43 0) (hide yes) (show_name no) (do_not_autoplace no) (effects (font (size 1.27 1.27))))
  (pin "1")
  (pin "2"))
 (symbol
  (lib_id "Device:Crystal")
  (at 101.6 78.74 0)
  (unit 1)
  (body_style 1)
  (exclude_from_sim no)
  (in_bom yes)
  (on_board yes)
  (in_pos_files yes)
  (dnp no)
  (fields_autoplaced yes)
  (property "Reference" "Y1" (at 101.6 71.12 0) (show_name no) (do_not_autoplace no) (effects (font (size 1.27 1.27))))
  (property "Value" "Crystal" (at 101.6 73.66 0) (show_name no) (do_not_autoplace no) (effects (font (size 1.27 1.27))))
  (property "Footprint" "" (at 101.6 78.74 0) (hide yes) (show_name no) (do_not_autoplace no) (effects (font (size 1.27 1.27))))
  (property "Datasheet" "" (at 101.6 78.74 0) (hide yes) (show_name no) (do_not_autoplace no) (effects (font (size 1.27 1.27))))
  (property "Description" "Two pin crystal" (at 101.6 78.74 0) (hide yes) (show_name no) (do_not_autoplace no) (effects (font (size 1.27 1.27))))
  (pin "1")
  (pin "2"))
 (symbol
  (lib_id "power:GND")
  (at 160.02 146.05 0)
  (unit 1)
  (body_style 1)
  (exclude_from_sim no)
  (in_bom yes)
  (on_board yes)
  (in_pos_files yes)
  (dnp no)
  (fields_autoplaced yes)
  (property "Reference" "#PWR08" (at 160.02 152.4 0) (hide yes) (show_name no) (do_not_autoplace no) (effects (font (size 1.27 1.27))))
  (property "Value" "GND" (at 160.02 151.13 0) (show_name no) (do_not_autoplace no) (effects (font (size 1.27 1.27))))
  (property "Footprint" "" (at 160.02 146.05 0) (hide yes) (show_name no) (do_not_autoplace no) (effects (font (size 1.27 1.27))))
  (property "Datasheet" "" (at 160.02 146.05 0) (hide yes) (show_name no) (do_not_autoplace no) (effects (font (size 1.27 1.27))))
  (property "Description" "Power symbol creates a global label with name \"GND\" , ground" (at 160.02 146.05 0) (hide yes) (show_name no) (do_not_autoplace no) (effects (font (size 1.27 1.27))))
  (pin "1"))
 (symbol
  (lib_id "power:PWR_FLAG")
  (at 279.4 20.32 0)
  (unit 1)
  (body_style 1)
  (exclude_from_sim no)
  (in_bom yes)
  (on_board yes)
  (in_pos_files yes)
  (dnp no)
  (fields_autoplaced yes)
  (property "Reference" "#FLG03" (at 279.4 18.415 0) (hide yes) (show_name no) (do_not_autoplace no) (effects (font (size 1.27 1.27))))
  (property "Value" "PWR_FLAG" (at 279.4 15.24 0) (show_name no) (do_not_autoplace no) (effects (font (size 1.27 1.27))))
  (property "Footprint" "" (at 279.4 20.32 0) (hide yes) (show_name no) (do_not_autoplace no) (effects (font (size 1.27 1.27))))
  (property "Datasheet" "" (at 279.4 20.32 0) (hide yes) (show_name no) (do_not_autoplace no) (effects (font (size 1.27 1.27))))
  (property "Description" "Special symbol for telling ERC where power comes from" (at 279.4 20.32 0) (hide yes) (show_name no) (do_not_autoplace no) (effects (font (size 1.27 1.27))))
  (pin "1"))
 (symbol
  (lib_id "Device:C_US")
  (at 109.22 93.98 0)
  (unit 1)
  (body_style 1)
  (exclude_from_sim no)
  (in_bom yes)
  (on_board yes)
  (in_pos_files yes)
  (dnp no)
  (fields_autoplaced yes)
  (property "Reference" "C3" (at 113.03 92.9639 0) (show_name no) (do_not_autoplace no) (effects (font (size 1.27 1.27)) (justify left)))
  (property "Value" "C_US" (at 113.03 95.5039 0) (show_name no) (do_not_autoplace no) (effects (font (size 1.27 1.27)) (justify left)))
  (property "Footprint" "" (at 109.22 93.98 0) (hide yes) (show_name no) (do_not_autoplace no) (effects (font (size 1.27 1.27))))
  (property "Datasheet" "" (at 109.22 93.98 0) (hide yes) (show_name no) (do_not_autoplace no) (effects (font (size 1.27 1.27))))
  (property "Description" "capacitor, US symbol" (at 109.22 93.98 0) (hide yes) (show_name no) (do_not_autoplace no) (effects (font (size 1.27 1.27))))
  (pin "2")
  (pin "1"))
 (symbol
  (lib_id "power:GND")
  (at 279.4 20.32 0)
  (unit 1)
  (body_style 1)
  (exclude_from_sim no)
  (in_bom yes)
  (on_board yes)
  (in_pos_files yes)
  (dnp no)
  (fields_autoplaced yes)
  (property "Reference" "#PWR02" (at 279.4 26.67 0) (hide yes) (show_name no) (do_not_autoplace no) (effects (font (size 1.27 1.27))))
  (property "Value" "GND" (at 279.4 25.4 0) (show_name no) (do_not_autoplace no) (effects (font (size 1.27 1.27))))
  (property "Footprint" "" (at 279.4 20.32 0) (hide yes) (show_name no) (do_not_autoplace no) (effects (font (size 1.27 1.27))))
  (property "Datasheet" "" (at 279.4 20.32 0) (hide yes) (show_name no) (do_not_autoplace no) (effects (font (size 1.27 1.27))))
  (property "Description" "Power symbol creates a global label with name \"GND\" , ground" (at 279.4 20.32 0) (hide yes) (show_name no) (do_not_autoplace no) (effects (font (size 1.27 1.27))))
  (pin "1"))
 (symbol
  (lib_id "power:VCC")
  (at 270.51 20.32 0)
  (unit 1)
  (body_style 1)
  (exclude_from_sim no)
  (in_bom yes)
  (on_board yes)
  (in_pos_files yes)
  (dnp no)
  (fields_autoplaced yes)
  (property "Reference" "#PWR03" (at 270.51 24.13 0) (hide yes) (show_name no) (do_not_autoplace no) (effects (font (size 1.27 1.27))))
  (property "Value" "VCC" (at 270.51 15.24 0) (show_name no) (do_not_autoplace no) (effects (font (size 1.27 1.27))))
  (property "Footprint" "" (at 270.51 20.32 0) (hide yes) (show_name no) (do_not_autoplace no) (effects (font (size 1.27 1.27))))
  (property "Datasheet" "" (at 270.51 20.32 0) (hide yes) (show_name no) (do_not_autoplace no) (effects (font (size 1.27 1.27))))
  (property "Description" "Power symbol creates a global label with name \"VCC\"" (at 270.51 20.32 0) (hide yes) (show_name no) (do_not_autoplace no) (effects (font (size 1.27 1.27))))
  (pin "1"))
 (symbol
  (lib_id "Display_Character:HDSP-A151")
  (at 182.88 92.71 0)
  (unit 1)
  (body_style 1)
  (exclude_from_sim no)
  (in_bom yes)
  (on_board yes)
  (in_pos_files yes)
  (dnp no)
  (fields_autoplaced yes)
  (property "Reference" "U2" (at 182.88 74.93 0) (show_name no) (do_not_autoplace no) (effects (font (size 1.27 1.27))))
  (property "Value" "HDSP-A151" (at 182.88 77.47 0) (show_name no) (do_not_autoplace no) (effects (font (size 1.27 1.27))))
  (property "Footprint" "Display_7Segment:HDSP-A151" (at 182.88 106.68 0) (hide yes) (show_name no) (do_not_autoplace no) (effects (font (size 1.27 1.27))))
  (property "Datasheet" "https://docs.broadcom.com/docs/AV02-2553EN" (at 170.18 78.74 0) (hide yes) (show_name no) (do_not_autoplace no) (effects (font (size 1.27 1.27))))
  (property "Description" "One digit 7 segment red, common anode" (at 182.88 92.71 0) (hide yes) (show_name no) (do_not_autoplace no) (effects (font (size 1.27 1.27))))
  (pin "3")
  (pin "2")
  (pin "8")
  (pin "9")
  (pin "1")
  (pin "7")
  (pin "10")
  (pin "5")
  (pin "6")
  (pin "4"))
 (symbol
  (lib_id "Device:R")
  (at 72.39 69.85 0)
  (unit 1)
  (body_style 1)
  (exclude_from_sim no)
  (in_bom yes)
  (on_board yes)
  (in_pos_files yes)
  (dnp no)
  (property "Reference" "R2" (at 74.93 68.5799 0) (show_name no) (do_not_autoplace no) (effects (font (size 1.27 1.27)) (justify left)))
  (property "Value" "100" (at 83.82 71.1199 0) (show_name no) (do_not_autoplace no) (effects (font (size 1.27 1.27)) (justify left)))
  (property "Footprint" "" (at 70.612 69.85 90) (hide yes) (show_name no) (do_not_autoplace no) (effects (font (size 1.27 1.27))))
  (property "Datasheet" "" (at 72.39 69.85 0) (hide yes) (show_name no) (do_not_autoplace no) (effects (font (size 1.27 1.27))))
  (property "Description" "Resistor" (at 72.39 69.85 0) (hide yes) (show_name no) (do_not_autoplace no) (effects (font (size 1.27 1.27))))
  (pin "2")
  (pin "1"))
 (symbol
  (lib_id "MCU_Microchip_PIC16:PIC16F84-XXP")
  (at 138.43 88.9 0)
  (unit 1)
  (body_style 1)
  (exclude_from_sim no)
  (in_bom yes)
  (on_board yes)
  (in_pos_files yes)
  (dnp no)
  (fields_autoplaced yes)
  (property "Reference" "U1" (at 140.5733 64.77 0) (show_name no) (do_not_autoplace no) (effects (font (size 1.27 1.27)) (justify left)))
  (property "Value" "PIC16F84-XXP" (at 140.5733 67.31 0) (show_name no) (do_not_autoplace no) (effects (font (size 1.27 1.27)) (justify left)))
  (property "Footprint" "" (at 138.43 88.9 0) (hide yes) (show_name no) (do_not_autoplace no) (effects (font (size 1.27 1.27)
    (italic yes))))
  (property "Datasheet" "http://ww1.microchip.com/downloads/en/DeviceDoc/30430c.pdf" (at 138.43 88.9 0) (hide yes) (show_name no) (do_not_autoplace no) (effects (font (size 1.27 1.27))))
  (property "Description" "PIC16F84, 1K Flash, 68B SRAM, 64B EEPROM, DIP18" (at 138.43 88.9 0) (hide yes) (show_name no) (do_not_autoplace no) (effects (font (size 1.27 1.27))))
  (pin "3")
  (pin "2")
  (pin "8")
  (pin "14")
  (pin "6")
  (pin "5")
  (pin "7")
  (pin "9")
  (pin "13")
  (pin "10")
  (pin "17")
  (pin "15")
  (pin "11")
  (pin "12")
  (pin "16")
  (pin "18")
  (pin "4")
  (pin "1"))
 (symbol
  (lib_id "power:PWR_FLAG")
  (at 270.51 20.32 180)
  (unit 1)
  (body_style 1)
  (exclude_from_sim no)
  (in_bom yes)
  (on_board yes)
  (in_pos_files yes)
  (dnp no)
  (fields_autoplaced yes)
  (property "Reference" "#FLG02" (at 270.51 22.225 0) (hide yes) (show_name no) (do_not_autoplace no) (effects (font (size 1.27 1.27))))
  (property "Value" "PWR_FLAG" (at 270.51 25.4 0) (show_name no) (do_not_autoplace no) (effects (font (size 1.27 1.27))))
  (property "Footprint" "" (at 270.51 20.32 0) (hide yes) (show_name no) (do_not_autoplace no) (effects (font (size 1.27 1.27))))
  (property "Datasheet" "" (at 270.51 20.32 0) (hide yes) (show_name no) (do_not_autoplace no) (effects (font (size 1.27 1.27))))
  (property "Description" "Special symbol for telling ERC where power comes from" (at 270.51 20.32 0) (hide yes) (show_name no) (do_not_autoplace no) (effects (font (size 1.27 1.27))))
  (pin "1"))
 (symbol
  (lib_id "power:VCC")
  (at 104.14 57.15 0)
  (unit 1)
  (body_style 1)
  (exclude_from_sim no)
  (in_bom yes)
  (on_board yes)
  (in_pos_files yes)
  (dnp no)
  (fields_autoplaced yes)
  (property "Reference" "#PWR01" (at 104.14 60.96 0) (hide yes) (show_name no) (do_not_autoplace no) (effects (font (size 1.27 1.27))))
  (property "Value" "VCC" (at 104.14 52.07 0) (show_name no) (do_not_autoplace no) (effects (font (size 1.27 1.27))))
  (property "Footprint" "" (at 104.14 57.15 0) (hide yes) (show_name no) (do_not_autoplace no) (effects (font (size 1.27 1.27))))
  (property "Datasheet" "" (at 104.14 57.15 0) (hide yes) (show_name no) (do_not_autoplace no) (effects (font (size 1.27 1.27))))
  (property "Description" "Power symbol creates a global label with name \"VCC\"" (at 104.14 57.15 0) (hide yes) (show_name no) (do_not_autoplace no) (effects (font (size 1.27 1.27))))
  (pin "1"))
 (symbol
  (lib_id "Display_Character:HDSP-A151")
  (at 203.2 119.38 0)
  (unit 1)
  (body_style 1)
  (exclude_from_sim no)
  (in_bom yes)
  (on_board yes)
  (in_pos_files yes)
  (dnp no)
  (fields_autoplaced yes)
  (property "Reference" "U3" (at 203.2 101.6 0) (show_name no) (do_not_autoplace no) (effects (font (size 1.27 1.27))))
  (property "Value" "HDSP-A151" (at 203.2 104.14 0) (show_name no) (do_not_autoplace no) (effects (font (size 1.27 1.27))))
  (property "Footprint" "Display_7Segment:HDSP-A151" (at 203.2 133.35 0) (hide yes) (show_name no) (do_not_autoplace no) (effects (font (size 1.27 1.27))))
  (property "Datasheet" "https://docs.broadcom.com/docs/AV02-2553EN" (at 190.5 105.41 0) (hide yes) (show_name no) (do_not_autoplace no) (effects (font (size 1.27 1.27))))
  (property "Description" "One digit 7 segment red, common anode" (at 203.2 119.38 0) (hide yes) (show_name no) (do_not_autoplace no) (effects (font (size 1.27 1.27))))
  (pin "3")
  (pin "2")
  (pin "8")
  (pin "9")
  (pin "1")
  (pin "7")
  (pin "10")
  (pin "5")
  (pin "6")
  (pin "4"))
 (symbol
  (lib_id "Switch:SW_Push")
  (at 102.87 138.43 0)
  (unit 1)
  (body_style 1)
  (exclude_from_sim no)
  (in_bom yes)
  (on_board yes)
  (in_pos_files yes)
  (dnp no)
  (fields_autoplaced yes)
  (property "Reference" "SW2" (at 102.87 130.81 0) (show_name no) (do_not_autoplace no) (effects (font (size 1.27 1.27))))
  (property "Value" "SW_Push" (at 102.87 133.35 0) (show_name no) (do_not_autoplace no) (effects (font (size 1.27 1.27))))
  (property "Footprint" "" (at 102.87 133.35 0) (hide yes) (show_name no) (do_not_autoplace no) (effects (font (size 1.27 1.27))))
  (property "Datasheet" "" (at 102.87 133.35 0) (hide yes) (show_name no) (do_not_autoplace no) (effects (font (size 1.27 1.27))))
  (property "Description" "Push button switch, generic, two pins" (at 102.87 138.43 0) (hide yes) (show_name no) (do_not_autoplace no) (effects (font (size 1.27 1.27))))
  (pin "1")
  (pin "2"))
 (symbol
  (lib_id "Device:C_US")
  (at 92.71 88.9 0)
  (unit 1)
  (body_style 1)
  (exclude_from_sim no)
  (in_bom yes)
  (on_board yes)
  (in_pos_files yes)
  (dnp no)
  (fields_autoplaced yes)
  (property "Reference" "C2" (at 96.52 87.8839 0) (show_name no) (do_not_autoplace no) (effects (font (size 1.27 1.27)) (justify left)))
  (property "Value" "C_US" (at 96.52 90.4239 0) (show_name no) (do_not_autoplace no) (effects (font (size 1.27 1.27)) (justify left)))
  (property "Footprint" "" (at 92.71 88.9 0) (hide yes) (show_name no) (do_not_autoplace no) (effects (font (size 1.27 1.27))))
  (property "Datasheet" "" (at 92.71 88.9 0) (hide yes) (show_name no) (do_not_autoplace no) (effects (font (size 1.27 1.27))))
  (property "Description" "capacitor, US symbol" (at 92.71 88.9 0) (hide yes) (show_name no) (do_not_autoplace no) (effects (font (size 1.27 1.27))))
  (pin "2")
  (pin "1"))
 (sheet_instances
  (path ""
   (page "1")))
 (embedded_fonts no))
